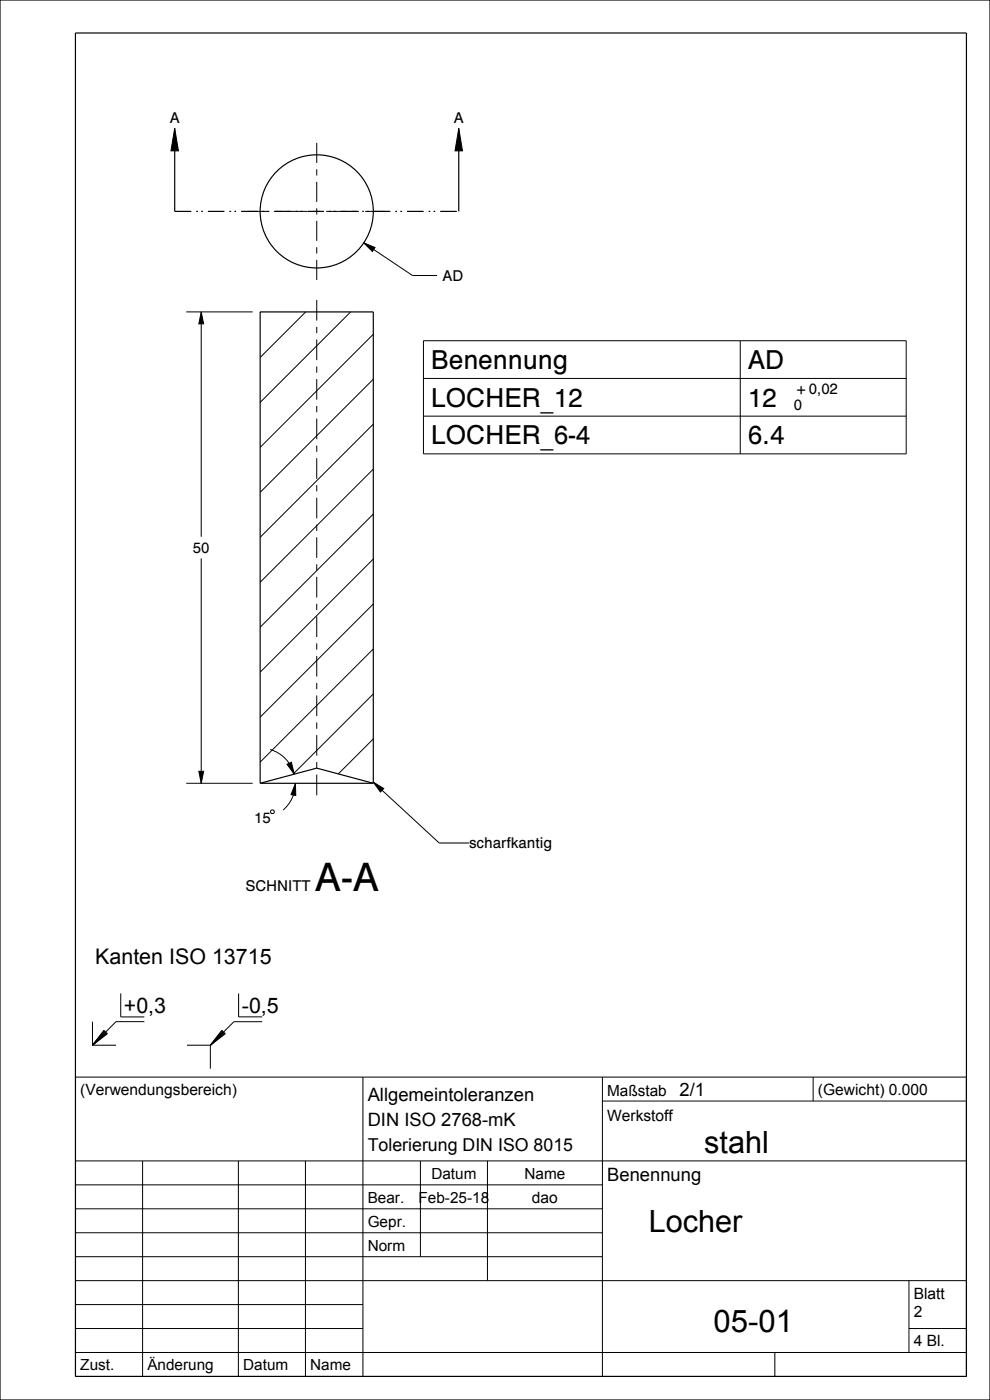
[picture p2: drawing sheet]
<svg xmlns="http://www.w3.org/2000/svg" width="210mm" height="297mm" viewBox="0 0 210 297" stroke-linecap="round" stroke-linejoin="round" font-family="sans-serif">
<path d="M37.1 27.2l.8 4.8h-1.6zM97.3 27.2l.8 4.8h-1.6zM77.2 51.5l2.4 1-.6 .9zM42.7 66.2l.5 2.5h-1zM42.2 163.6h1l-.5 2.6zM60.9 162.1l.9-.4 .6 2.5zM62.7 166.2v2.6l-1-.2zM79.2 165.9l2.2 1.4-.7 .7z" fill="#000"/>
<g fill="none" stroke="#000" stroke-width=".21">
<path d="M37.1 27.2l.8 4.8h-1.6zM97.3 27.2l.8 4.8h-1.6zM77.2 51.5l2.4 1-.6 .9zM77.2 51.5l10.3 6.9h5.2M39.5 66.2h14.1M42.7 66.2l.5 2.5h-1zM42.7 66.2v47.7M55.3 66.2l-.1 .1M64.8 66.2l-9.6 9.6M74.4 66.2l-19.2 19.2M79.2 70.9l-24 24M89.8 72.3h102.4v24h-102.4z"/>
<path d="M157 72.3v24M79.2 80.4l-24 24M79.2 90l-24 24M79.2 99.5l-24 24M89.8 80.3h102.4M89.8 88.3h102.4M42.7 118.5v47.7M79.2 109.1l-24 24M79.2 118.6l-24 24M79.2 128.1l-24 24M79.2 137.7l-24 24M57.3 159a7.5 7.5 0 0 1 5.1 5.2"/>
<path d="M79.2 147.2l-17.1 17.1M79.2 156.8l-7.4 7.4M39.5 166.2h14.1M42.2 163.6h1l-.5 2.6zM57.6 171.8h.4l.2 .2v.4l-.2 .2h-.4l-.2-.2v-.4zM60.9 162.1l.9-.4 .6 2.5zM62.7 166.2v2.6l-1-.2zM62.7 166.2a7.5 7.5 0 0 1-2.6 5.6M79.2 165.9l2.2 1.4-.7 .7zM79.2 165.9l14 12.9h6.3M19.6 216.7v5M22 218.6l.8 .7-3.2 2.4z"/>
<path d="M22.2 218.7l-2.6 3M22.3 218.8l-2.7 2.9M22.4 218.9l-2.8 2.8M22.5 219l-2.9 2.7M22.6 219.1l-3 2.6M22.7 219.2l-3.1 2.5M25.6 210.7v5h5M30.6 216.7h-6l-2.2 2.2M47.1 218.6l.7 .7-3.2 2.4zM47.2 218.7l-2.6 3M47.3 218.8l-2.7 2.9M47.4 218.9l-2.8 2.8"/>
<path d="M47.5 219l-2.9 2.7M47.6 219.1l-3 2.6M47.7 219.2l-3.1 2.5M50.6 210.8v4.9h5M55.6 216.8h-6l-2.2 2.1M16 228.5h189v63.5h-189zM19.6 221.7h5M39.7 221.7h4.9M44.6 221.7v5M77 228.5v63.5M127.8 233.6h77.2M127.8 228.5v63.5"/>
<path d="M172.5 228.5v5.1M16 246.3h189M16 251.4h111.8M16 256.4h111.8M30.2 246.3v45.7M50.6 246.3v45.7M64.8 246.3v45.7M89.2 246.3v20.3M103.4 246.3v25.4M16 261.5h111.8M16 266.6h111.8M16 271.7h189"/>
<path d="M16 276.8h61M192.8 271.7v15.2M16 281.8h61M16 286.9h189M164.4 286.9v5.1M192.8 281.8h12.2"/>
</g>
<path d="M0 0h210v297h-210zM16 7h189v285h-189zM37.1 27.2v17.6M97.3 27.2v17.6M55.2 166.2h24M55.2 166.2l12-3.2 12 3.2M55.2 166.2v-100h24v100" fill="none" stroke="#000" stroke-width=".25"/>
<path d="M37.1 44.8h60.2" fill="none" stroke="#000" stroke-width=".25" stroke-dasharray="3.5 1.1 .4 .7 .4 1.1" stroke-linecap="butt"/>
<!-- layer: 02___PRT_ALL_AXES -->
<g fill="none" stroke="#000" stroke-width=".21">
<path d="M67.2 30.3v4.3M67.2 35.9v1.3M67.2 38.6v4.2M52.6 44.8h4.3M58.2 44.8h1.4M59.6 44.8h.1M60.9 44.8h4.3M66.5 44.8h1.4M67.2 44.2v1.3M67.2 46.9v4.2M67.2 52.4v1.4M67.2 55.1v4.3"/>
<path d="M69.2 44.8h4.3M74.8 44.8h.1M74.8 44.8h1.3M77.5 44.8h4.2M67.2 63.6v4.4M67.2 69.3v1.4M67.2 72v4.4M67.2 77.7v1.4M67.2 80.4v4.4M67.2 86.1v1.4M67.2 88.8v4.4M67.2 94.5v1.4"/>
<path d="M67.2 97.2v4.4M67.2 102.9v1.3M67.2 105.6v4.4M67.2 111.3v1.3M67.2 114v4.4M67.2 119.7v1.3M67.2 122.4v4.3M67.2 128.1v1.3M67.2 130.8v4.3M67.2 136.5v1.3M67.2 139.2v4.3M67.2 144.9v1.3"/>
<path d="M67.2 147.5v4.4M67.2 153.3v1.3M67.2 155.9v4.4M67.2 161.7v1.3M67.2 164.3v4.4"/>
</g>
<circle cx="67.2" cy="44.8" r="12" fill="none" stroke="#000" stroke-width=".25"/>
<text font-size="8.3" x="66.8" y="188.9">A-A</text>
<text font-size="6.6" x="151.4" y="282.5">05-01</text>
<g font-size="6.5">
<text x="149.4" y="244.6">stahl</text>
<text x="137.6" y="261.4">Locher</text>
</g>
<g font-size="5.6">
<text x="91.4" y="78.3">Benennung</text>
<text x="158.6" y="78.3">AD</text>
<text x="91.4" y="86.3">LOCHER_12</text>
<text x="158.6" y="86.3">12</text>
<text x="91.4" y="94.3">LOCHER_6-4</text>
<text x="158.6" y="94.3">6.4</text>
</g>
<g font-size="4.5">
<text x="20.2" y="204.6">Kanten ISO 13715</text>
<text x="26.3" y="214.9">+0,3</text>
<text x="51.3" y="214.9">-0,5</text>
</g>
<g font-size="3.9">
<text x="78" y="233.6">Allgemeintoleranzen</text>
<text x="144.2" y="232.5">2/1</text>
<text x="78" y="239">DIN ISO 2768-mK</text>
<text x="128.8" y="250.6">Benennung</text>
</g>
<text font-size="3.8" x="78" y="244.2">Tolerierung DIN ISO 8015</text>
<g font-size="3.3">
<text x="17" y="232.3">(Verwendungsbereich)</text>
<text x="128.8" y="232.5">Maßstab</text>
<text x="173.5" y="232.3">(Gewicht) 0.000</text>
<text x="128.8" y="237.8">Werkstoff</text>
<text x="91.5" y="250.1">Datum</text>
<text x="111.3" y="250.1">Name</text>
<text x="78" y="255.1">Bear.</text>
<text x="88.8" y="255.1">Feb-25-18</text>
<text x="112.8" y="255.2">dao</text>
<text x="78" y="260.2">Gepr.</text>
<text x="78" y="265.3">Norm</text>
<text x="193.8" y="275.5">Blatt</text>
<text x="193.8" y="279.3">2</text>
<text x="193.8" y="285.7">4 Bl.</text>
<text x="17" y="290.7">Zust.</text>
<text x="31.3" y="290.7">Änderung</text>
<text x="51.6" y="290.7">Datum</text>
<text x="65.8" y="290.7">Name</text>
</g>
<g font-size="3.2">
<text x="36" y="26.1">A</text>
<text x="96.3" y="26.1">A</text>
<text x="93.9" y="59.6">AD</text>
<text x="168.4" y="83.6">+0,02</text>
<text x="168.4" y="87">0</text>
<text x="40.9" y="117.3">50</text>
<text x="53.9" y="174.7">15</text>
<text x="99.5" y="180">scharfkantig</text>
<text x="52.1" y="188.9">SCHNITT</text>
</g>
</svg>
